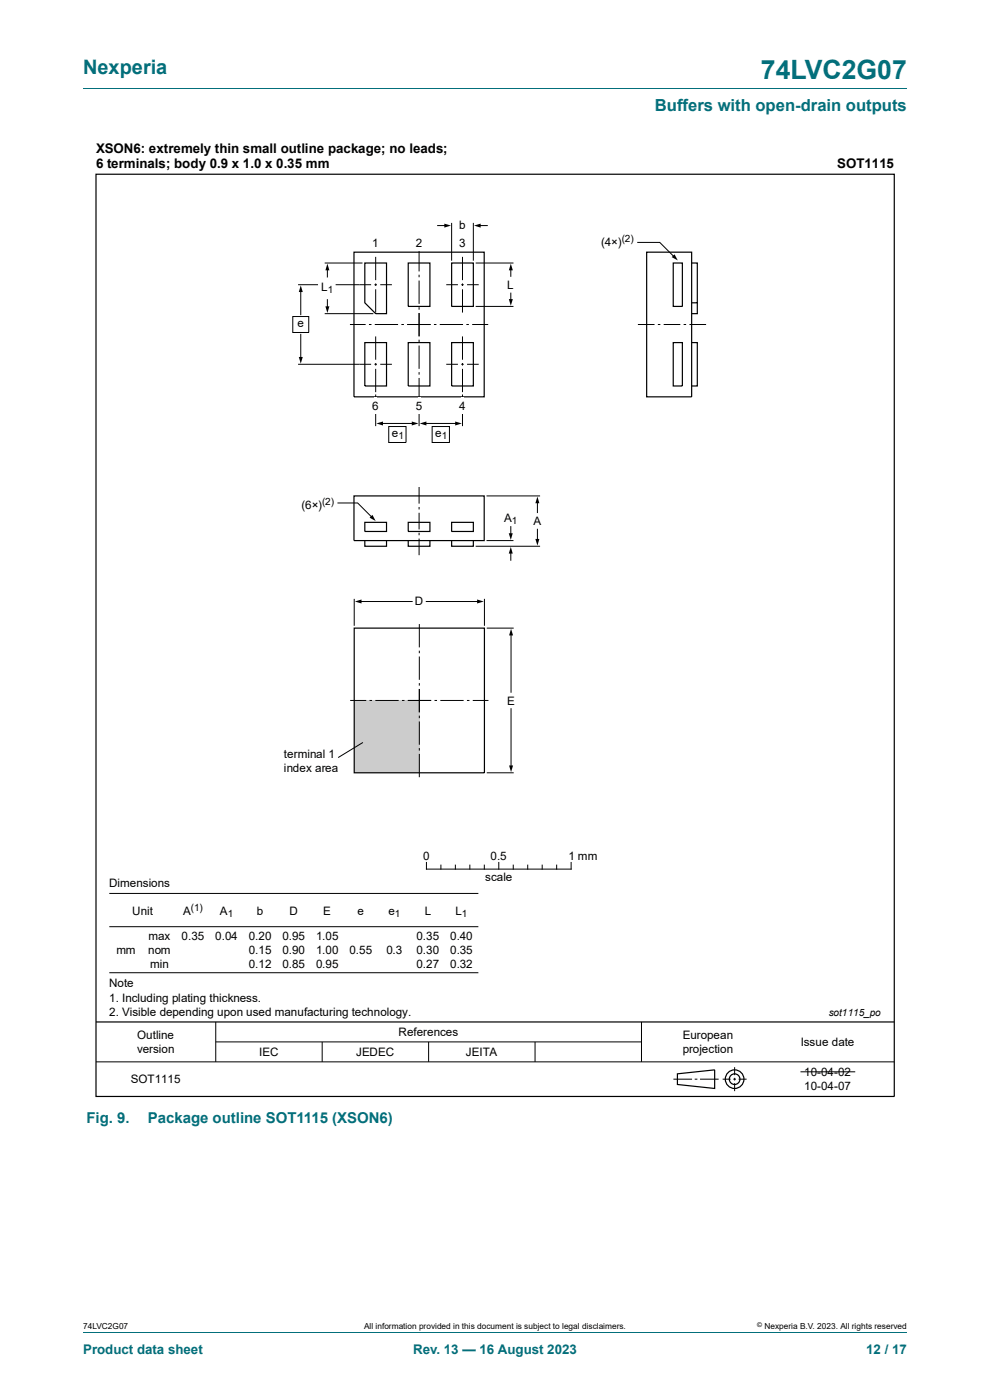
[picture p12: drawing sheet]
<svg xmlns="http://www.w3.org/2000/svg" width="210mm" height="297mm" viewBox="0 0 210 297" stroke-linecap="round" stroke-linejoin="round" font-family="sans-serif">
<path d="M17.6 18.8h174.8" fill="none" stroke="#036f7b" stroke-width=".21"/>
<g fill="none" stroke="#000" stroke-width=".21">
<path d="M76.4 127.6h11M90.4 127.6h11.1M108.4 134.5v12.4M108.4 150.3v12.4M23.2 196.6h78.3M23.2 189.5h78.3M90.5 183v1.4h30.6v-1.4M93.5 183.5v.9M96.6 183.5v.9M99.7 183.5v.9M102.7 183.5v.9M105.8 183v1.4"/>
<path d="M108.9 183.5v.9M111.9 183.5v.9M115 183.5v.9M118.1 183.5v.9M23.2 206.4h78.3M45.8 216.8v8.5M136.1 216.8v8.5M20.4 225.3h169.3M45.8 221h90.3M68.3 221v4.3M90.9 221v4.3M113.5 221v4.3"/>
<path d="M142.8 228.9h4M147.4 228.9h.5M148.5 228.9h3.9M153.3 228.9h1.7M155.5 228.9h.6M155.8 226.4v1.7M155.8 228.7v.5M155.8 229.8v1.7M156.7 228.9h1.7M169.8 227.4h11.6"/>
</g>
<g fill="none" stroke="#000" stroke-width=".25">
<path d="M20.4 37h169.3v195.6h-169.3zM20.4 216.8h169.3M143.7 227.8l7.9-.8v3.9l-7.9-.8z"/>
<circle cx="155.8" cy="228.9" r="1.13"/>
<circle cx="155.8" cy="228.9" r="1.97"/>
</g>
<path d="M75.3 127.6l1.4-.4v.8zM101.2 127.2l1.4 .4-1.4 .4zM108.4 133.4l.4 1.4h-.8zM108 162.4h.8l-.4 1.4z" fill="#000"/>
<path d="M75.1 148.6h13.8v15.3h-13.8z" fill="#ccc"/>
<g fill="none" stroke="#000" stroke-width=".21">
<path d="M68.9 55.8h8M69.4 57.1v1.7M79.7 54.5v4.9M88.9 53.3v4.3M88.9 58.3v.5M88.9 59.5v5M92.8 47.9h1.7M95.8 47.3v8M98.1 54.5v4.9M100.4 47.3v8M100.9 55.8h8M101.7 47.9h1.7"/>
<path d="M108.4 57.1v1.5M135.3 51.4h4.7l3 3.1M62.1 67.1h3.4v3.4h-3.4zM63.2 77.3h15.5M63.2 60.4h4.3M63.8 61.7v5.1M63.8 70.9v5.1M68.9 66.5h10.3M69.4 63.6v1.7M71.2 60.4h7.5M74.2 68.8h3.4M78.3 68.8h.5"/>
<path d="M79.4 77.3h.6M79.4 60.4h.6M79.5 68.8h4.9M79.7 60.1v.6M79.7 61.4v4.9M79.7 71.4v4.9M79.7 77v.5M79.7 78.3v4.9M80.7 77.3h2.4M80.7 60.4h2.4M85.1 68.8h.6M86.4 68.8h4.9"/>
<path d="M88.9 65.2v.5M88.9 66.4v5M88.9 72.1v.5M88.9 73.3v4.9M88.9 78.9v.6M92 68.8h.6M93.3 68.8h4.9M94.7 77.3h2.4M94.7 60.4h2.4M97.8 77.3h.6M97.8 60.4h.6M98.1 60.1v.6"/>
<path d="M98.1 61.4v4.9M98.1 71.4v4.9M98.1 77v.5M98.1 78.3v4.9M98.9 68.8h.6M99.1 77.3h2.4M99.1 60.4h2.4M100.2 68.8h3.4M100.9 65h8M108.4 62.2v1.5M135.3 68.8h3.5M139.5 68.8h.6"/>
<path d="M140.8 68.8h3.5M145 68.8h.5M146.2 68.8h3.6M79.7 83.7v6.7M81 89.8h6.7M82.5 90.5h3.6v3.4h-3.6zM88.9 80.2v4.9M88.9 85.7v4.7M90.2 89.8h6.7M91.7 90.5h3.6v3.4h-3.6zM98.1 83.7v6.7M75.1 127v5.8"/>
<path d="M88.9 132.4v4.9M88.9 138v.6M88.9 139.3v4.9M102.8 127v5.8M103.3 133.3h5.7M74.3 148.6h3.4M77 157.5l-5.3 3.2M78.4 148.6h.5M79.6 148.6h5M85.3 148.6h.5M86.5 148.6h5M88.9 144.9v.5"/>
<path d="M88.9 146.2v4.9M88.9 151.8v.6M88.9 153.1v4.9M88.9 158.7v.5M88.9 159.9v5M92.2 148.6h.5M93.4 148.6h4.9M99.1 148.6h.5M100.3 148.6h3.3M103.3 163.9h5.7"/>
</g>
<g fill="none" stroke="#000" stroke-width=".25">
<path d="M75.1 53.5h27.6v30.7h-27.6zM77.4 55.8h4.6v10.7h-2.3l-2.3-2.3zM86.6 55.8h4.6v9.2h-4.6zM95.8 55.8h4.6v9.2h-4.6zM137.2 53.5h9.5v30.7h-9.5zM142.8 55.8h1.9v9.2h-1.9zM146.7 55.8h1.2v8.4h-1.2M77.4 72.7h4.6v9.2h-4.6zM86.6 72.7h4.6v9.2h-4.6zM95.8 72.7h4.6v9.2h-4.6zM142.8 72.7h1.9v9.2h-1.9zM146.7 72.7h1.2v9.2h-1.2"/>
<path d="M147.9 64.2v2.3h-1.2M75.1 133.3h27.7v30.6h-27.7z"/>
</g>
<g fill="#000">
<path d="M69.4 55.9l.5 1.4h-.9zM94.2 47.4l1.5 .5-1.5 .4zM100.5 47.9l1.5-.5v.9zM108.4 55.9l.4 1.4h-.9zM143.1 53.9l.7 1.4-1.3-.8zM63.8 60.5l.4 1.5h-.8zM63.4 75.7h.8l-.4 1.4zM69 65h.9l-.5 1.4zM107.9 63.5h.9l-.4 1.4zM79.8 89.8l1.4-.4v.9zM87.3 89.4l1.5 .4-1.5 .5zM89 89.8l1.4-.4v.9z"/>
<path d="M96.6 89.4l1.4 .4-1.4 .5z"/>
</g>
<g fill="#fff">
<path d="M79.4 84.3h.6v3.6h-.6z"/>
<path d="M88.6 84.3h.6v3.6h-.6z"/>
<path d="M97.8 84.3h.6v3.6h-.6z"/>
</g>
<path d="M75.1 105.2h27.6v9.5h-27.6zM77.4 110.8h4.6v1.9h-4.6zM77.4 114.7v1.2h4.6v-1.2M86.6 110.8h4.6v1.9h-4.6zM86.6 114.7v1.2h4.6v-1.2M95.8 110.8h4.6v1.9h-4.6zM95.8 114.7v1.2h4.6v-1.2" fill="none" stroke="#000" stroke-width=".25"/>
<g fill="none" stroke="#000" stroke-width=".21">
<path d="M71.7 106.7h4.2l3 3M88.9 103.3v3.5M88.9 107.5v.6M88.9 108.8v3.5M88.9 113v.5M88.9 114.3v3.5M100.9 115.9h13.7M103.2 114.7h5.7M103.2 105.2h11.4M108.4 111.7v1.7M108.4 117.2v1.6M114 106.5v2.2"/>
<path d="M114 112.3v2.3"/>
</g>
<path d="M79 109.2l.7 1.3-1.3-.7zM108.4 116l.4 1.4h-.9zM107.9 113.1h.9l-.4 1.4zM114 105.3l.4 1.5h-.8zM113.6 114.3h.8l-.4 1.4z" fill="#000"/>
<path d="M17.6 282.6h174.8" fill="none" stroke="#036f7b" stroke-width=".21"/>
<text font-size="5.6" fill="#036f7b" x="161.4" y="16.8">74LVC2G07</text>
<text font-size="4.2" fill="#036f7b" x="17.6" y="15.6">Nexperia</text>
<text font-size="3.5" fill="#036f7b" x="138.9" y="23.7">Buffers with open-drain outputs</text>
<g font-size="3.2" fill="#036f7b">
<text x="18.3" y="238.3">Fig. 9.</text>
<text x="31.3" y="238.3">Package outline SOT1115 (XSON6)</text>
</g>
<g font-size="2.8">
<text x="20.4" y="32.5">XSON6: extremely thin small outline package; no leads;</text>
<text x="20.4" y="35.6">6 terminals; body 0.9 x 1.0 x 0.35 mm</text>
<text x="177.6" y="35.7">SOT1115</text>
</g>
<g font-size="2.8" fill="#036f7b">
<text x="17.6" y="287.2">Product data sheet</text>
<text x="87.6" y="287.2">Rev. 13 — 16 August 2023</text>
<text x="183.7" y="287.2">12 / 17</text>
</g>
<g font-size="2.5">
<text x="79" y="52.3">1</text>
<text x="88.2" y="52.3">2</text>
<text x="97.4" y="48.7">b</text>
<text x="97.4" y="52.3">3</text>
<text x="127.5" y="52.1">(4×)</text>
<text x="68.1" y="61.7">L</text>
<text x="107.6" y="61.2">L</text>
<text x="63.1" y="69.4">e</text>
<text x="79" y="87">6</text>
<text x="88.2" y="87">5</text>
<text x="97.4" y="87">4</text>
<text x="83.1" y="92.7">e</text>
<text x="92.3" y="92.7">e</text>
<text x="63.9" y="107.9">(6×)</text>
<text x="106.9" y="110.7">A</text>
<text x="113.1" y="111.4">A</text>
<text x="88" y="128.4">D</text>
<text x="107.5" y="149.5">E</text>
<text x="60.2" y="160.8">terminal 1</text>
<text x="60.2" y="163.9">index area</text>
<text x="89.8" y="182.4">0</text>
<text x="104.1" y="182.4">0.5</text>
<text x="120.6" y="182.4">1 mm</text>
<text x="23.2" y="188.1">Dimensions</text>
<text x="102.9" y="187">scale</text>
<text x="28" y="194">Unit</text>
<text x="38.8" y="194">A</text>
<text x="46.7" y="194">A</text>
<text x="54.5" y="194">b</text>
<text x="61.4" y="194">D</text>
<text x="68.6" y="194">E</text>
<text x="75.9" y="194">e</text>
<text x="82.4" y="194">e</text>
<text x="90.1" y="194">L</text>
<text x="96.6" y="194">L</text>
<text x="24.7" y="202.3">mm</text>
<text x="31.4" y="202.3">nom</text>
<text x="31.5" y="199.3">max</text>
<text x="38.5" y="199.3">0.35</text>
<text x="45.6" y="199.3">0.04</text>
<text x="52.7" y="199.3">0.20</text>
<text x="52.7" y="202.3">0.15</text>
<text x="59.9" y="199.3">0.95</text>
<text x="59.9" y="202.3">0.90</text>
<text x="67" y="199.3">1.05</text>
<text x="67" y="202.3">1.00</text>
<text x="74.1" y="202.3">0.55</text>
<text x="82" y="202.3">0.3</text>
<text x="88.4" y="199.3">0.35</text>
<text x="88.4" y="202.3">0.30</text>
<text x="95.5" y="199.3">0.40</text>
<text x="95.5" y="202.3">0.35</text>
<text x="23.2" y="209.4">Note</text>
<text x="31.9" y="205.3">min</text>
<text x="52.7" y="205.3">0.12</text>
<text x="59.9" y="205.3">0.85</text>
<text x="67" y="205.3">0.95</text>
<text x="88.4" y="205.3">0.27</text>
<text x="95.5" y="205.3">0.32</text>
<text x="23.2" y="212.5">1. Including plating thickness.</text>
<text x="23.2" y="215.5">2. Visible depending upon used manufacturing technology.</text>
<text x="29.1" y="220.4">Outline</text>
<text x="84.6" y="219.9">References</text>
<text x="144.8" y="220.4">European</text>
<text x="169.8" y="221.8">Issue date</text>
<text x="29.1" y="223.4">version</text>
<text x="55" y="224.1">IEC</text>
<text x="75.5" y="224.1">JEDEC</text>
<text x="98.8" y="224.1">JEITA</text>
<text x="144.8" y="223.4">projection</text>
<text x="27.7" y="229.8">SOT1115</text>
<text x="170.6" y="228.2">10-04-02</text>
<text x="170.6" y="231.2">10-04-07</text>
</g>
<g font-size="2.1">
<text x="131.9" y="51.3">(2)</text>
<text x="69.5" y="62.3">1</text>
<text x="84.5" y="93.2">1</text>
<text x="93.7" y="93.2">1</text>
<text x="68.3" y="107.1">(2)</text>
<text x="108.6" y="111.2">1</text>
<text x="40.5" y="193.3">(1)</text>
<text x="48.3" y="194.5">1</text>
<text x="83.7" y="194.5">1</text>
<text x="98" y="194.5">1</text>
<text x="175.8" y="215.5">sot1115_po</text>
</g>
<g font-size="1.8">
<text x="17.6" y="282">74LVC2G07</text>
<text x="77.2" y="282">All information provided in this document is subject to legal disclaimers.</text>
<text x="162.2" y="282">Nexperia B.V. 2023. All rights reserved</text>
</g>
<text font-size="1.4" x="160.6" y="281.6">©</text>
</svg>
